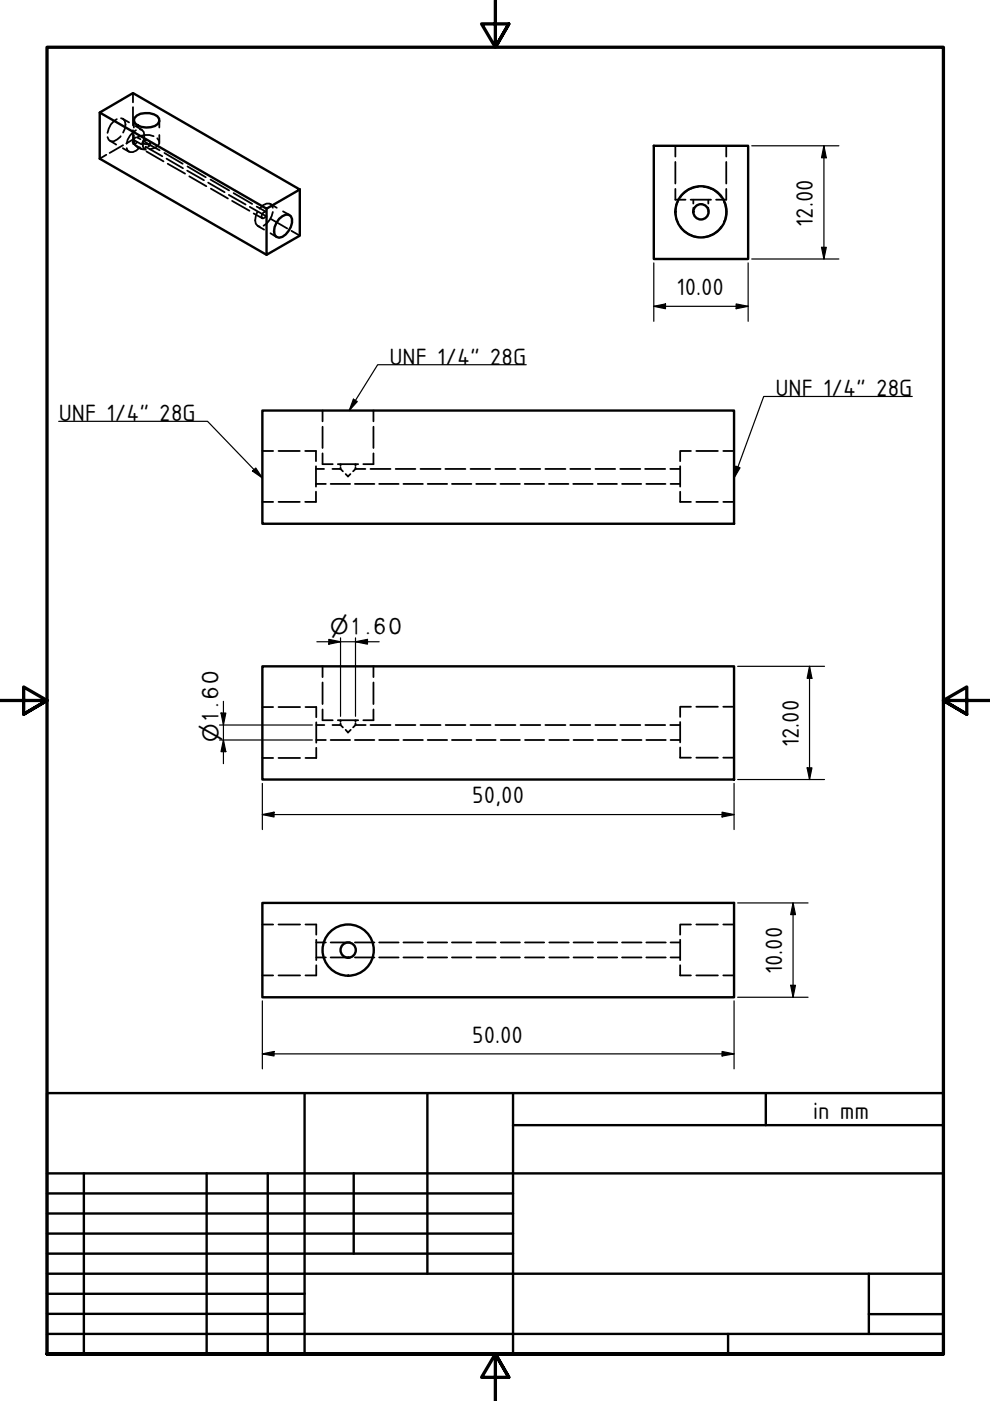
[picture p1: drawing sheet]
<svg xmlns="http://www.w3.org/2000/svg" width="210mm" height="297mm" viewBox="0 0 210 297" stroke-linecap="round" stroke-linejoin="round" font-family="sans-serif">
<!-- layer: Verdeckt (ISO) -->
<g fill="none" stroke="#000" stroke-width=".38">
<path d="M28.2 19.7v2M22.5 32.8l-1.4 .8M23.3 29.8l1.3 .9M24.8 25.3a3.9 3.9 0 0 0-2 2.9M25.6 28.9a2.64 2.64 0 0 1-2.1 1.1l-.4-.4-.3-.5M25.7 25.1l.4 .1a2.3 2.3 0 0 1 0 2.9M26 31.4l1.4 .8M26 25.2l1.4 .8M26.1 30.8l-2.9 1.6M28.2 29.6l-1.4 .8M28.2 22.7v3.9M28.2 27.6v2"/>
<path d="M28.2 29.6l1.8 1M28.3 30.5l1.8 1.1M28.4 25.5v1.5M28.4 28.6v1.5M28.5 29.8a1.51 1.51 0 0 0 1.5 1.8l.9 .1M28.7 26.7l1.3 .8M28.8 29.1a1.01 1.01 0 0 0-.5 1.4h.3l.4-.4M28.8 27.6a4 4 0 0 0-1.9 2.9M29.7 27.4l.4 .1a2.3 2.3 0 0 1 0 3M29.7 31.2a2.39 2.39 0 0 1-2.1 1l-.5-.3-.2-.5M30.3 30.7l.2 .8 .5-.2M30.3 30.1v.2"/>
<path d="M30.3 30.5v.3M30.4 29.9l.7 .4M30.9 31.1l3.5 2M31 29.7l-.6 .2-.1 .3a1.01 1.01 0 0 0 1.5 .1M31 30.3l.7 .6M31.1 32.1l3.6 2.1M31.9 30.8l-.5 .2M31.9 30.1v.2M31.9 30.5v.3M31.9 30.8l1.9 1.1M32.6 28.9a4.1 4.1 0 0 0-3.5 .2l.7 .4M33.3 29.3l.4 .5 .1 .6a2.52 2.52 0 0 1-2 1.3"/>
<path d="M33.8 25.5v1.5M33.8 28.6v1.5M34.9 32.4l3.8 2.3M35.3 33.6l3.5 2.1M35.6 34.7l3.6 2.1M39.7 36.2l3.5 2M39.8 35.3l3.8 2.3M40.1 37.4l3.7 2.1M44.1 38.7l3.5 2.1M44.6 38.1l4 2.3M44.7 40l3.6 2.1M143.2 30.9v2.3"/>
<path d="M143.2 34.3v4.6M148 39.6a5 5 0 0 0-3.7 2.2M149.2 39.6a4.7 4.7 0 0 1 3.7 2.2M154 30.9v2.3M154 34.3v4.6M48.5 41.3l3.6 2.1M49.2 42.6l3.7 2.1M49.5 40.9l4 2.3M53 43.9l3.5 2M53.8 45.3l1.8 1M54.4 43.8l2 1.1M54.5 44.9a2.37 2.37 0 0 0 .1 3l.5 .2"/>
<path d="M54.7 47.9l1.3 .8M56.1 44.9a.97 .97 0 0 0-.5 1.4h.3l.4-.4M57.3 43.2l1.4 .9M57.3 49.5l1.4 .8M57.4 46.4l3.5 2M57.8 44.9a4.3 4.3 0 0 1-1.9 3M57.8 44.1l-.2-.6a1.66 1.66 0 0 0-2.5 .7M60 44.8l1.4 .8M61.8 48.9l1.8 1.1M143.2 40.1v2.2h2.2M143.7 42.7a5 5 0 0 0 0 4.4M144.3 48.1a5.3 5.3 0 0 0 3.7 2.2"/>
<path d="M146.4 42.3h4.3M147 42.3v.9M147 44.1v.8M150.2 42.3v.9M150.2 44.1v.8M152.9 48.1a5 5 0 0 1-3.7 2.2M153.5 42.7a5 5 0 0 1 0 4.4M154 40.1v2.2h-2.2M55.6 95.6h2.3M59.1 95.6h4.5M64.7 95.6h2.3v2.2M67 98.9v4.3"/>
<path d="M67 99.4h1.7M68.4 87v2.3M68.4 90.5v4.5M68.4 96.1v2.3h2.1M70.5 99.4h1.7M71.6 98.4h4.3M72.2 98.4v.4M72.2 99.1v.3M72.2 99.4l.5 .5M75.4 99.4l-.5 .5M75.4 98.4v.4M75.4 99.1v.3"/>
<path d="M75.4 99.4h2.1M78.5 99.4h4.3M79.2 87v2.3M79.2 90.5v4.5M79.2 96.1v2.3h-2.2M83.9 99.4h4.2M89.2 99.4h4.2M94.4 99.4h4.3M99.8 99.4h4.1M105 99.4h4.3M110.3 99.4h4.3M115.6 99.4h4.3"/>
<path d="M120.9 99.4h4.3M126.2 99.4h4.2M131.5 99.4h4.3M136.8 99.4h4.2M142.1 99.4h2.1M144.2 98.9v4.3M146.5 95.6h-2.3v2.2M147.6 95.6h4.6M153.4 95.6h2.2M55.6 106.4h2.3M59.1 106.4h4.5M67 104.3v2.1h-2.3"/>
<path d="M67 102.6h2.1M70.1 102.6h4.1M73.3 100.5l.5 .5 .5-.5M75.2 102.6h4.2M80.4 102.6h4.1M85.5 102.6h4.2M90.7 102.6h4.1M95.8 102.6h4.1M101 102.6h4.1M106.1 102.6h4.1M111.3 102.6h4.1M116.4 102.6h4.1"/>
<path d="M121.5 102.6h4.2M126.7 102.6h4.1M131.9 102.6h4.1M137 102.6h4.1M142.2 102.6h2M144.2 104.3v2.1h2.3M147.6 106.4h4.6M153.4 106.4h2.2M55.6 149.9h2.3M59.1 149.9h4.5M64.8 149.9h2.3v2.2M67.1 153.1v4.4"/>
<path d="M67.1 158.5v2.2h-2.3M67.1 153.7h1.7M67.1 156.9h2M68.4 150.4v2.3h2.1M68.4 141.3v2.3M68.4 144.7v4.6M70.1 156.9h4.1M70.5 153.7h1.7M71.6 152.7h4.3M72.2 153.7l.5 .5M72.2 152.7v.3M72.2 153.3v.4"/>
<path d="M74.4 154.7l-.6 .6-.5-.6M75.2 156.9h4.2M75.4 153.7l-.5 .5M75.4 152.7v.3M75.4 153.3v.4M75.4 153.7h2.1M78.5 153.7h4.3M79.2 150.4v2.3h-2.2M79.2 141.3v2.3M79.2 144.7v4.6M80.4 156.9h4.1M83.9 153.7h4.2"/>
<path d="M85.5 156.9h4.2M89.2 153.7h4.2M90.7 156.9h4.1M94.5 153.7h4.2M95.8 156.9h4.1M99.8 153.7h4.2M101 156.9h4.1M105 153.7h4.3M106.2 156.9h4M110.4 153.7h4.2M111.3 156.9h4.1M115.6 153.7h4.3"/>
<path d="M116.5 156.9h4.1M120.9 153.7h4.3M121.6 156.9h4.1M126.2 153.7h4.3M126.7 156.9h4.2M131.5 153.7h4.3M131.9 156.9h4.1M136.8 153.7h4.2M137 156.9h4.2M142.1 153.7h2.1M142.2 156.9h2M144.2 153.1v4.3"/>
<path d="M144.2 158.5v2.1h2.3M146.5 149.8h-2.3v2.2M147.6 149.8h4.6M153.4 149.8h2.2M55.6 160.7h2.3M59.1 160.7h4.5M147.6 160.6h4.6M153.4 160.6h2.2M55.6 196h2.3M59.1 196h4.5M64.8 196h2.3v2.2M67.1 199.2v4.4"/>
<path d="M67.1 199.8h2M70.1 199.8h4.1M75.2 199.8h4.2M80.4 199.8h4.1M85.5 199.8h4.2M90.7 199.8h4.1M95.8 199.8h4.1M101 199.8h4.1M106.2 199.8h4M111.3 199.8h4.1M116.5 199.8h4.1M121.6 199.8h4.1"/>
<path d="M126.7 199.8h4.2M131.9 199.8h4.1M137 199.8h4.2M142.2 199.8h2M144.2 199.2v4.4M146.5 196h-2.3v2.2M147.6 196h4.6M153.4 196h2.2M55.6 206.8h2.3M59.1 206.8h4.5M67.1 204.6v2.2h-2.3M67.1 203h2"/>
<path d="M70.1 203h4.1M75.2 203h4.2M80.4 203h4.1M85.5 203h4.2M90.7 203h4.1M95.8 203h4.1M101 203h4.1M106.2 203h4M111.3 203h4.1M116.5 203h4.1M121.6 203h4.1M126.7 203h4.2"/>
<path d="M131.9 203h4.1M137 203h4.2M142.2 203h2M144.2 204.6v2.2h2.3M147.6 206.8h4.6M153.4 206.8h2.2"/>
</g>
<!-- layer: Sichtbar (ISO) -->
<g fill="none" stroke="#000" stroke-width=".51">
<path d="M21.1 23.9l7.1-4.2 35.4 20.5-7.1 4zM21.1 23.9v9.7l35.4 20.4M29 24.5a4.3 4.3 0 0 1 4.3 .1l.4 .5a1.61 1.61 0 0 1-1.8 1.9 3.6 3.6 0 0 1-3.3-.9l-.2-.5 .1-.6zM138.6 30.9h20v24h-20zM59.2 46.4l.7-.6 .7-.3h.6l.5 .3a2.91 2.91 0 0 1-.5 3.2 2.04 2.04 0 0 1-2.6 1.2 2.38 2.38 0 0 1 0-3zM63.6 40.2v9.8l-7.1 4v-9.8M55.6 87h100v24h-100zM55.6 141.3h100v24h-100zM55.6 191.4h100v20h-100z"/>
<circle cx="148.6" cy="44.9" r="1.62"/>
<circle cx="148.6" cy="44.9" r="5.4"/>
<circle cx="73.8" cy="201.4" r="1.62"/>
<circle cx="73.8" cy="201.4" r="5.4"/>
</g>
<!-- layer: Rahmen (ISO) -->
<path d="M105 0v10l-2.9-4.9h5.8l-2.9 4.9 2.9-4.9M0 148.5h10l-5-2.8v5.7l5-2.9-5 2.9M210 148.5h-10l5-2.8v5.7l-5-2.9 5 2.9M10 287.1v-277.1h190v277.1h-190h190M107.9 292l-2.9-4.9 2.9 4.9h-5.8l2.9-4.9v9.9" fill="none" stroke="#000" stroke-width=".7"/>
<!-- layer: Titel (ISO) -->
<g fill="none" stroke="#000" stroke-width=".51">
<path d="M10 231.8h190v55.3h-190zM64.6 231.8v55.3M90.6 231.8v38.3M108.8 238.6h91.2M108.8 231.8v55.3M162.4 231.8v6.8M10 253h98.8M10 257.3h98.8M10 248.8h190M17.8 248.8v38.3M43.8 248.8v38.3M56.8 248.8v38.3"/>
<path d="M75 248.8v17M10 278.6h54.6M10 261.5h98.8M10 265.8h98.8M10 270.1h190M10 274.3h54.6M184.2 278.6h15.8M184.2 270.1v12.7M10 282.8h190M154.4 282.8v4.3"/>
</g>
<g fill="none" stroke="#000" stroke-width=".25">
<path d="M159.4 30.9h18.5M174.7 30.9v24M174.7 30.9l.5 2.6h-1zM138.6 55.7v12.4M158.6 55.7v12.4M159.4 54.9h18.5M174.2 52.4h1l-.5 2.5zM138.6 64.9l2.5-.5v1.1zM138.6 64.9h20M156.1 64.4l2.5 .5-2.5 .6zM67.2 136.1h13.2M69.7 135.6l2.5 .5-2.5 .5z"/>
<path d="M72.2 135.2v16.7M75.4 136.1l2.5-.5v1zM75.4 135.2v16.7M46.5 153.7h19.7M46.5 156.9h19.7M46.9 151.2h1l-.5 2.5zM47.4 148.7v13.2M47.4 156.9l.5 2.5h-1zM156.4 141.3h18.4M171.6 141.3v24M171.6 141.3l.5 2.5h-1zM55.6 166.1v9.8"/>
<path d="M55.6 172.7l2.5-.5v1zM55.6 172.7h100M153.1 172.2l2.5 .5-2.5 .5zM155.6 166.1v9.8M156.4 165.3h18.4M171.1 162.8h1l-.5 2.5zM156.4 191.4h14.9M168.1 191.4l.6 2.5h-1.1zM168.1 191.4v20M55.6 212.2v14.4M155.6 212.2v14.4M156.4 211.4h14.9"/>
<path d="M167.6 208.9h1.1l-.6 2.5zM55.6 223.4l2.5-.5v1zM55.6 223.4h100M153.1 222.9l2.5 .5-2.5 .5z"/>
</g>
<g fill="#000">
<path d="M174.7 30.9l.5 2.6h-1z" fill-rule="evenodd"/>
<path d="M174.2 52.4h1l-.5 2.5z" fill-rule="evenodd"/>
<path d="M138.6 64.9l2.5-.5v1.1z" fill-rule="evenodd"/>
<path d="M156.1 64.4l2.5 .5-2.5 .6z" fill-rule="evenodd"/>
<path d="M69.7 135.6l2.5 .5-2.5 .5z" fill-rule="evenodd"/>
<path d="M75.4 136.1l2.5-.5v1z" fill-rule="evenodd"/>
<path d="M46.9 151.2h1l-.5 2.5z" fill-rule="evenodd"/>
<path d="M47.4 156.9l.5 2.5h-1z" fill-rule="evenodd"/>
<path d="M171.6 141.3l.5 2.5h-1z" fill-rule="evenodd"/>
<path d="M55.6 172.7l2.5-.5v1z" fill-rule="evenodd"/>
<path d="M153.1 172.2l2.5 .5-2.5 .5z" fill-rule="evenodd"/>
<path d="M171.1 162.8h1l-.5 2.5z" fill-rule="evenodd"/>
<path d="M168.1 191.4l.6 2.5h-1.1z" fill-rule="evenodd"/>
<path d="M167.6 208.9h1.1l-.6 2.5z" fill-rule="evenodd"/>
<path d="M55.6 223.4l2.5-.5v1z" fill-rule="evenodd"/>
<path d="M153.1 222.9l2.5 .5-2.5 .5z" fill-rule="evenodd"/>
</g>
<!-- layer: Symbol (ISO) -->
<path d="M111.6 77.3h-31.5l-6.1 9.7M12.4 89.3h31.6l11.6 12M53.5 99.9l.7-.7 1.4 2.1zM74.9 84.6l.9 .5-1.8 1.9zM156 98.9l.9 .3-1.3 2.1zM193.4 84.1h-31.5l-6.3 17.2" fill="none" stroke="#000" stroke-width=".25"/>
<g fill="#000">
<path d="M53.5 99.9l.7-.7 1.4 2.1z" fill-rule="evenodd"/>
<path d="M74.9 84.6l.9 .5-1.8 1.9z" fill-rule="evenodd"/>
<path d="M156 98.9l.9 .3-1.3 2.1z" fill-rule="evenodd"/>
</g>
<g font-size="5.4">
<text x="172.3" y="48.1" transform="rotate(-90 172.3 48.1)">12.00</text>
<text x="143.4" y="62.6">10.00</text>
<text x="82.5" y="77.3">UNF 1/4&quot; 28G</text>
<text x="12.4" y="89.3">UNF 1/4&quot; 28G</text>
<text x="164.4" y="84.1">UNF 1/4&quot; 28G</text>
<text x="169.4" y="158.5" transform="rotate(-90 169.4 158.5)">12.00</text>
<text x="100.1" y="170.4">50,00</text>
<text x="165.9" y="206.6" transform="rotate(-90 165.9 206.6)">10.00</text>
<text x="100.1" y="221.1">50.00</text>
<text x="172.4" y="237.2">in mm</text>
</g>
<g font-size="4.6">
<text x="70" y="134.3">⌀1.60</text>
<text x="46.3" y="157.4" transform="rotate(-90 46.3 157.4)">⌀1.60</text>
</g>
</svg>
